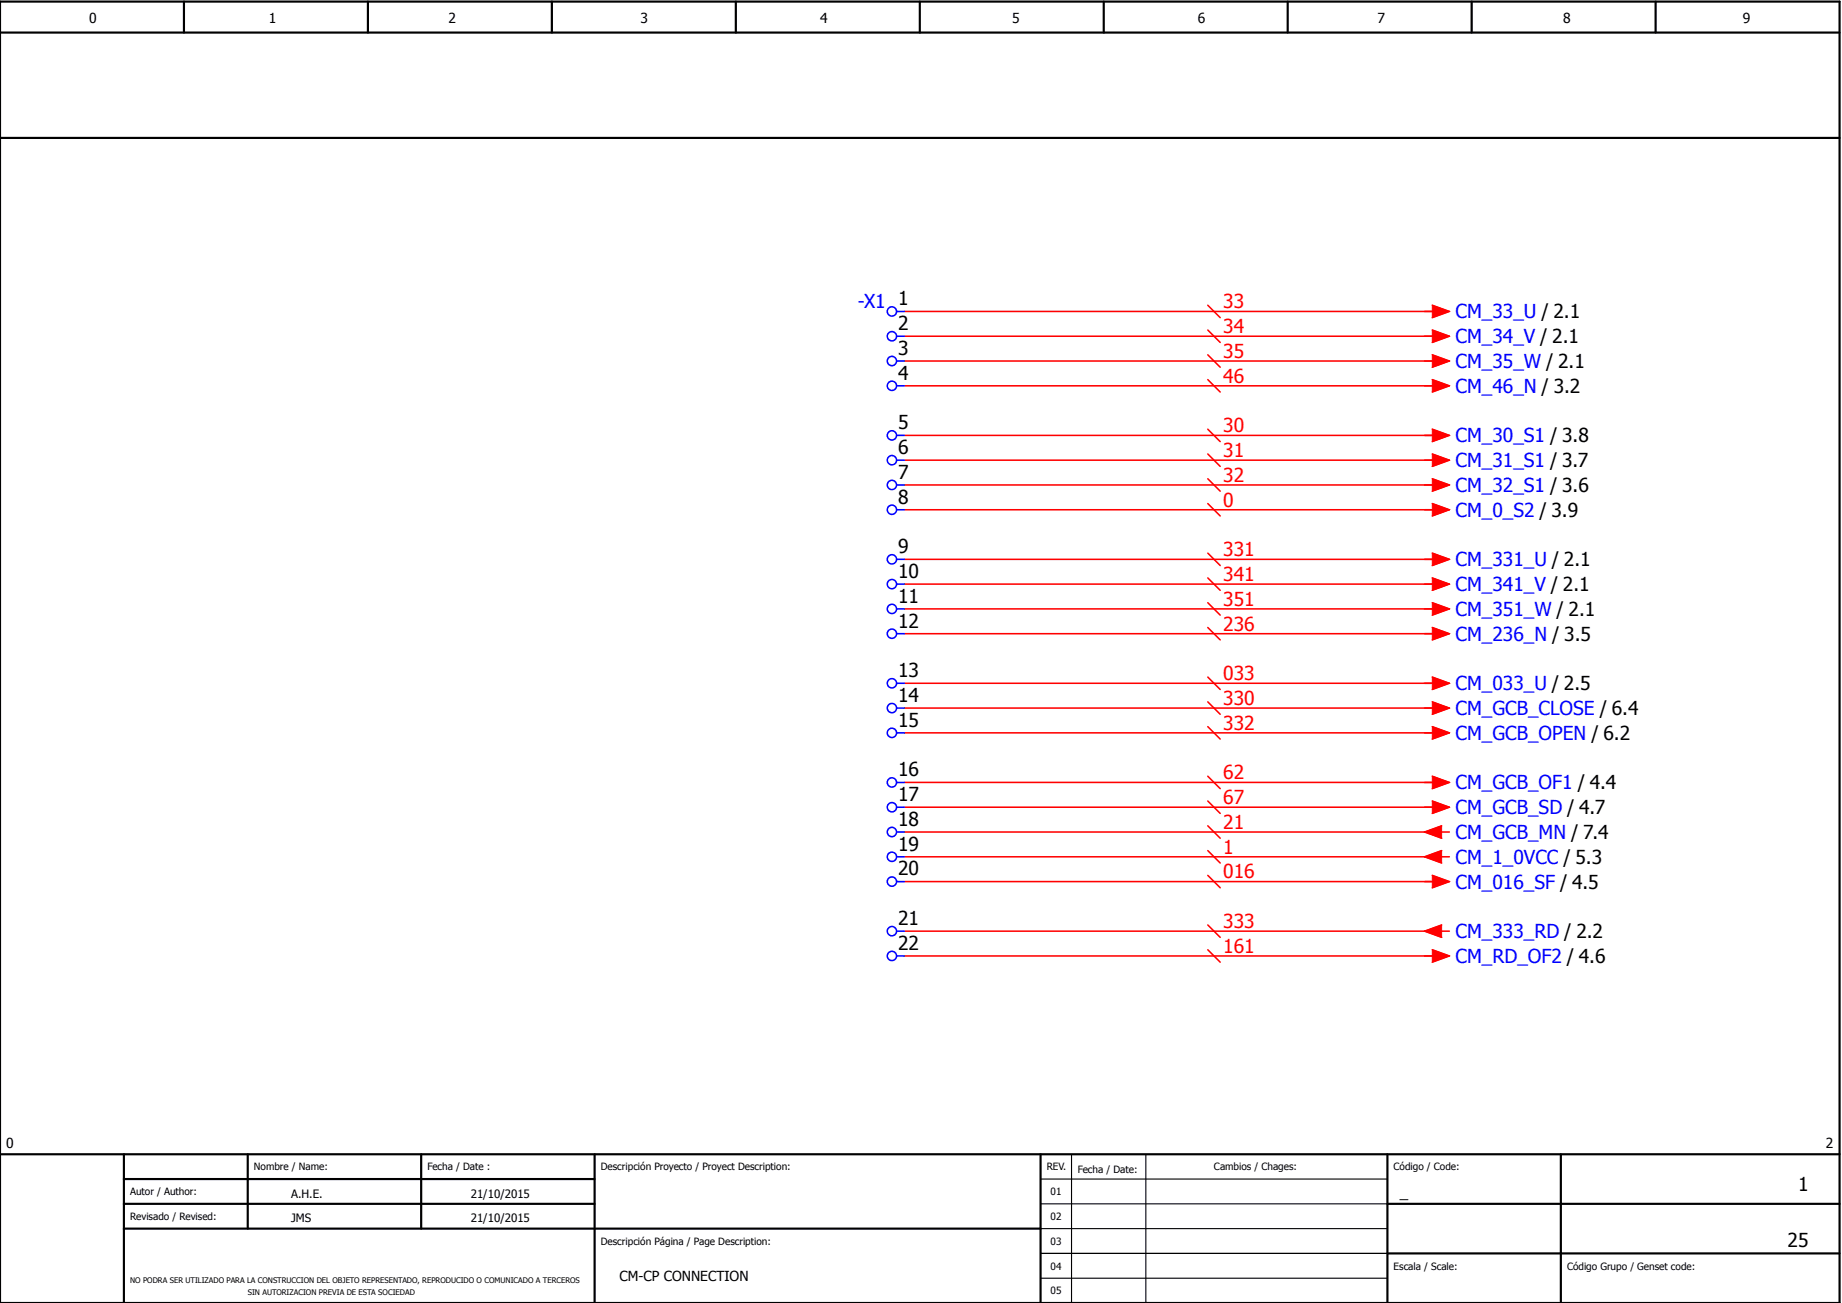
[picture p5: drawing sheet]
<svg xmlns="http://www.w3.org/2000/svg" width="297mm" height="210mm" viewBox="0 0 297 210" stroke-linecap="round" stroke-linejoin="round" font-family="sans-serif">
<g fill="none" stroke="#000" stroke-width=".35">
<path d="M0 5.3h297M0 .3h297v210h-297zM29.7 .3v5M59.4 .3v5M89.1 .3v5M118.8 .3v5M148.5 .3v5M178.2 .3v5M207.9 .3v5M237.6 .3v5M267.3 .3v5M0 22.3h297"/>
<path d="M0 186.3h297M20 186.3v24M20 190.3h76M20 194.3h76M20 198.3h148M40 186.3v12M68 186.3v12M96 186.3v24M168 186.3v24M224 194.3h73M224 186.3v24M252 186.3v24"/>
<path d="M224 202.3h73"/>
</g>
<path d="M168 190.3h56M168 194.3h56M168 198.3h56M173 186.3v24M185 186.3v24M168 202.3h56M168 206.3h56" fill="none" stroke="#000" stroke-width=".18"/>
<g fill="none" stroke="#f00" stroke-width=".25">
<path d="M146 50.3h86M146 54.3h86M146 58.3h86M195 49.3l2 2M195 53.3l2 2M195 57.3l2 2M231.3 49.3l2.7 1-2.7 1M231.3 53.3l2.7 1-2.7 1M231.3 57.3l2.7 1-2.7 1M146 62.3h86M146 70.3h86M146 74.3h86"/>
<path d="M146 78.3h86M195 61.3l2 2M195 69.3l2 2M195 73.3l2 2M195 77.3l2 2M231.3 61.3l2.7 1-2.7 1M231.3 69.3l2.7 1-2.7 1M231.3 73.3l2.7 1-2.7 1M231.3 77.3l2.7 1-2.7 1M146 82.3h86M146 98.3h86M146 94.3h86"/>
<path d="M146 90.3h86M195 81.3l2 2M195 89.3l2 2M195 93.3l2 2M195 97.3l2 2M231.3 81.3l2.7 1-2.7 1M231.3 89.3l2.7 1-2.7 1M231.3 93.3l2.7 1-2.7 1M231.3 97.3l2.7 1-2.7 1M146 118.3h86M146 102.3h86M146 110.3h86"/>
<path d="M146 114.3h86M195 101.3l2 2M195 109.3l2 2M195 113.3l2 2M195 117.3l2 2M231.3 101.3l2.7 1-2.7 1M231.3 109.3l2.7 1-2.7 1M231.3 113.3l2.7 1-2.7 1M231.3 117.3l2.7 1-2.7 1M146 126.3h86M146 138.3h86M146 130.3h86"/>
<path d="M146 134.3h86M195 137.3l2 2M195 125.3l2 2M195 129.3l2 2M195 133.3l2 2M231.3 125.3l2.7 1-2.7 1M231.3 129.3l2.7 1-2.7 1M232.8 138.3h1.2M232.8 134.3h1.2M232.8 137.3l-2.8 1 2.8 1M232.8 133.3l-2.8 1 2.8 1M146 142.3h86"/>
<path d="M146 150.3h86M146 154.3h86M195 141.3l2 2M195 149.3l2 2M195 153.3l2 2M231.3 141.3l2.7 1-2.7 1M231.3 153.3l2.7 1-2.7 1M232.8 150.3h1.2M232.8 149.3l-2.8 1 2.8 1"/>
</g>
<g fill="none" stroke="#00f" stroke-width=".25">
<path d="M144.8 50.3h1.2M144.8 54.3h1.2M144.8 58.3h1.2M144.8 62.3h1.2M144.8 70.3h1.2M144.8 74.3h1.2M144.8 78.3h1.2M144.8 82.3h1.2M144.8 98.3h1.2M144.8 94.3h1.2M144.8 90.3h1.2M144.8 118.3h1.2"/>
<path d="M144.8 102.3h1.2M144.8 110.3h1.2M144.8 114.3h1.2M144.8 126.3h1.2M144.8 138.3h1.2M144.8 130.3h1.2M144.8 134.3h1.2M144.8 142.3h1.2M144.8 150.3h1.2M144.8 154.3h1.2"/>
<circle cx="144" cy="58.3" r=".75"/>
<circle cx="144" cy="50.3" r=".75"/>
<circle cx="144" cy="54.3" r=".75"/>
<circle cx="144" cy="62.3" r=".75"/>
<circle cx="144" cy="70.3" r=".75"/>
<circle cx="144" cy="78.3" r=".75"/>
<circle cx="144" cy="74.3" r=".75"/>
<circle cx="144" cy="94.3" r=".75"/>
<circle cx="144" cy="82.3" r=".75"/>
<circle cx="144" cy="98.3" r=".75"/>
<circle cx="144" cy="90.3" r=".75"/>
<circle cx="144" cy="110.3" r=".75"/>
<circle cx="144" cy="118.3" r=".75"/>
<circle cx="144" cy="102.3" r=".75"/>
<circle cx="144" cy="114.3" r=".75"/>
<circle cx="144" cy="134.3" r=".75"/>
<circle cx="144" cy="130.3" r=".75"/>
<circle cx="144" cy="126.3" r=".75"/>
<circle cx="144" cy="138.3" r=".75"/>
<circle cx="144" cy="150.3" r=".75"/>
<circle cx="144" cy="154.3" r=".75"/>
<circle cx="144" cy="142.3" r=".75"/>
</g>
<g fill="#f00" stroke="#f00" stroke-width=".16">
<path d="M231.3 49.3l2.7 1-2.7 1z"/>
<path d="M231.3 53.3l2.7 1-2.7 1z"/>
<path d="M231.3 57.3l2.7 1-2.7 1z"/>
<path d="M231.3 61.3l2.7 1-2.7 1z"/>
<path d="M231.3 69.3l2.7 1-2.7 1z"/>
<path d="M231.3 73.3l2.7 1-2.7 1z"/>
<path d="M231.3 77.3l2.7 1-2.7 1z"/>
<path d="M231.3 81.3l2.7 1-2.7 1z"/>
<path d="M230 138.3l2.8-1v2z"/>
<path d="M231.3 141.3l2.7 1-2.7 1z"/>
<path d="M231.3 125.3l2.7 1-2.7 1z"/>
<path d="M230 150.3l2.8-1v2z"/>
<path d="M231.3 153.3l2.7 1-2.7 1z"/>
<path d="M231.3 89.3l2.7 1-2.7 1z"/>
<path d="M231.3 93.3l2.7 1-2.7 1z"/>
<path d="M231.3 97.3l2.7 1-2.7 1z"/>
<path d="M231.3 101.3l2.7 1-2.7 1z"/>
<path d="M231.3 109.3l2.7 1-2.7 1z"/>
<path d="M231.3 113.3l2.7 1-2.7 1z"/>
<path d="M231.3 117.3l2.7 1-2.7 1z"/>
<path d="M231.3 129.3l2.7 1-2.7 1z"/>
<path d="M230 134.3l2.8-1v2z"/>
</g>
<g font-size="3.1" fill="#00f">
<text x="138.5" y="49.8">-X1</text>
<text x="235" y="51.4">CM_33_U / 2.1</text>
<text x="235" y="55.4">CM_34_V / 2.1</text>
<text x="235" y="59.4">CM_35_W / 2.1</text>
<text x="235" y="63.4">CM_46_N / 3.2</text>
<text x="235" y="71.4">CM_30_S1 / 3.8</text>
<text x="235" y="75.4">CM_31_S1 / 3.7</text>
<text x="235" y="79.4">CM_32_S1 / 3.6</text>
<text x="235" y="83.4">CM_0_S2 / 3.9</text>
<text x="235" y="91.4">CM_331_U / 2.1</text>
<text x="235" y="95.4">CM_341_V / 2.1</text>
<text x="235" y="99.4">CM_351_W / 2.1</text>
<text x="235" y="103.4">CM_236_N / 3.5</text>
<text x="235" y="111.4">CM_033_U / 2.5</text>
<text x="235" y="115.4">CM_GCB_CLOSE / 6.4</text>
<text x="235" y="119.4">CM_GCB_OPEN / 6.2</text>
<text x="235" y="127.4">CM_GCB_OF1 / 4.4</text>
<text x="235" y="131.4">CM_GCB_SD / 4.7</text>
<text x="235" y="135.4">CM_GCB_MN / 7.4</text>
<text x="235" y="139.4">CM_1_0VCC / 5.3</text>
<text x="235" y="143.4">CM_016_SF / 4.5</text>
<text x="235" y="151.4">CM_333_RD / 2.2</text>
<text x="235" y="155.4">CM_RD_OF2 / 4.6</text>
</g>
<g font-size="3.1">
<text x="145" y="49.3">1</text>
<text x="145" y="53.3">2</text>
<text x="145" y="57.3">3</text>
<text x="145" y="61.3">4</text>
<text x="145" y="69.3">5</text>
<text x="145" y="73.3">6</text>
<text x="145" y="77.3">7</text>
<text x="145" y="81.3">8</text>
<text x="145" y="89.3">9</text>
<text x="145" y="93.3">10</text>
<text x="145" y="101.3">12</text>
<text x="145" y="97.3">11</text>
<text x="145" y="109.3">13</text>
<text x="145" y="113.3">14</text>
<text x="145" y="117.3">15</text>
<text x="145" y="125.3">16</text>
<text x="145" y="129.3">17</text>
<text x="145" y="137.3">19</text>
<text x="145" y="133.3">18</text>
<text x="145" y="141.3">20</text>
<text x="145" y="149.3">21</text>
<text x="145" y="153.3">22</text>
<text x="290.3" y="192.3">1</text>
<text x="288.6" y="201.3">25</text>
</g>
<g font-size="3.1" fill="#f00">
<text x="197.5" y="49.8">33</text>
<text x="197.5" y="53.8">34</text>
<text x="197.5" y="57.8">35</text>
<text x="197.5" y="61.8">46</text>
<text x="197.5" y="69.8">30</text>
<text x="197.5" y="73.8">31</text>
<text x="197.5" y="77.8">32</text>
<text x="197.5" y="81.8">0</text>
<text x="197.5" y="89.8">331</text>
<text x="197.5" y="93.8">341</text>
<text x="197.5" y="97.8">351</text>
<text x="197.5" y="101.8">236</text>
<text x="197.5" y="109.8">033</text>
<text x="197.5" y="113.8">330</text>
<text x="197.5" y="117.8">332</text>
<text x="197.5" y="125.8">62</text>
<text x="197.5" y="129.8">67</text>
<text x="197.5" y="137.8">1</text>
<text x="197.5" y="133.8">21</text>
<text x="197.5" y="141.8">016</text>
<text x="197.5" y="149.8">333</text>
<text x="197.5" y="153.8">161</text>
</g>
<text font-size="2.5" x="226" y="193.3">_</text>
<g font-size="2.2">
<text x="14.4" y="3.7">0</text>
<text x="43.4" y="3.7">1</text>
<text x="72.4" y="3.7">2</text>
<text x="103.4" y="3.7">3</text>
<text x="132.4" y="3.7">4</text>
<text x="163.4" y="3.7">5</text>
<text x="193.4" y="3.7">6</text>
<text x="222.4" y="3.7">7</text>
<text x="252.4" y="3.7">8</text>
<text x="281.4" y="3.7">9</text>
<text x="1" y="185.3">0</text>
<text x="294.8" y="185.3">2</text>
<text x="100" y="206.7">CM-CP CONNECTION</text>
</g>
<g font-size="1.9">
<text x="47" y="193.3">A.H.E.</text>
<text x="47" y="197.3">JMS</text>
<text x="76" y="193.3">21/10/2015</text>
<text x="76" y="197.3">21/10/2015</text>
</g>
<g font-size="1.6">
<text x="41" y="188.9">Nombre / Name:</text>
<text x="69" y="188.9">Fecha / Date :</text>
<text x="97" y="188.9">Descripción Proyecto / Proyect Description:</text>
<text x="169" y="188.9">REV.</text>
<text x="174" y="189.3">Fecha / Date:</text>
<text x="196" y="188.9">Cambios / Chages:</text>
<text x="225" y="188.9">Código / Code:</text>
<text x="21" y="192.9">Autor / Author:</text>
<text x="21" y="196.9">Revisado / Revised:</text>
<text x="169.6" y="192.9">01</text>
<text x="169.6" y="196.9">02</text>
<text x="97" y="200.9">Descripción Página / Page Description:</text>
<text x="169.6" y="200.9">03</text>
<text x="169.6" y="208.9">05</text>
<text x="169.6" y="204.9">04</text>
<text x="225" y="204.9">Escala / Scale:</text>
<text x="253" y="204.9">Código Grupo / Genset code:</text>
</g>
<g font-size="1.2">
<text x="21" y="207">NO PODRA SER UTILIZADO PARA LA CONSTRUCCION DEL OBJETO REPRESENTADO, REPRODUCIDO O COMUNICADO A TERCEROS</text>
<text x="40" y="209">SIN AUTORIZACION PREVIA DE ESTA SOCIEDAD</text>
</g>
</svg>
